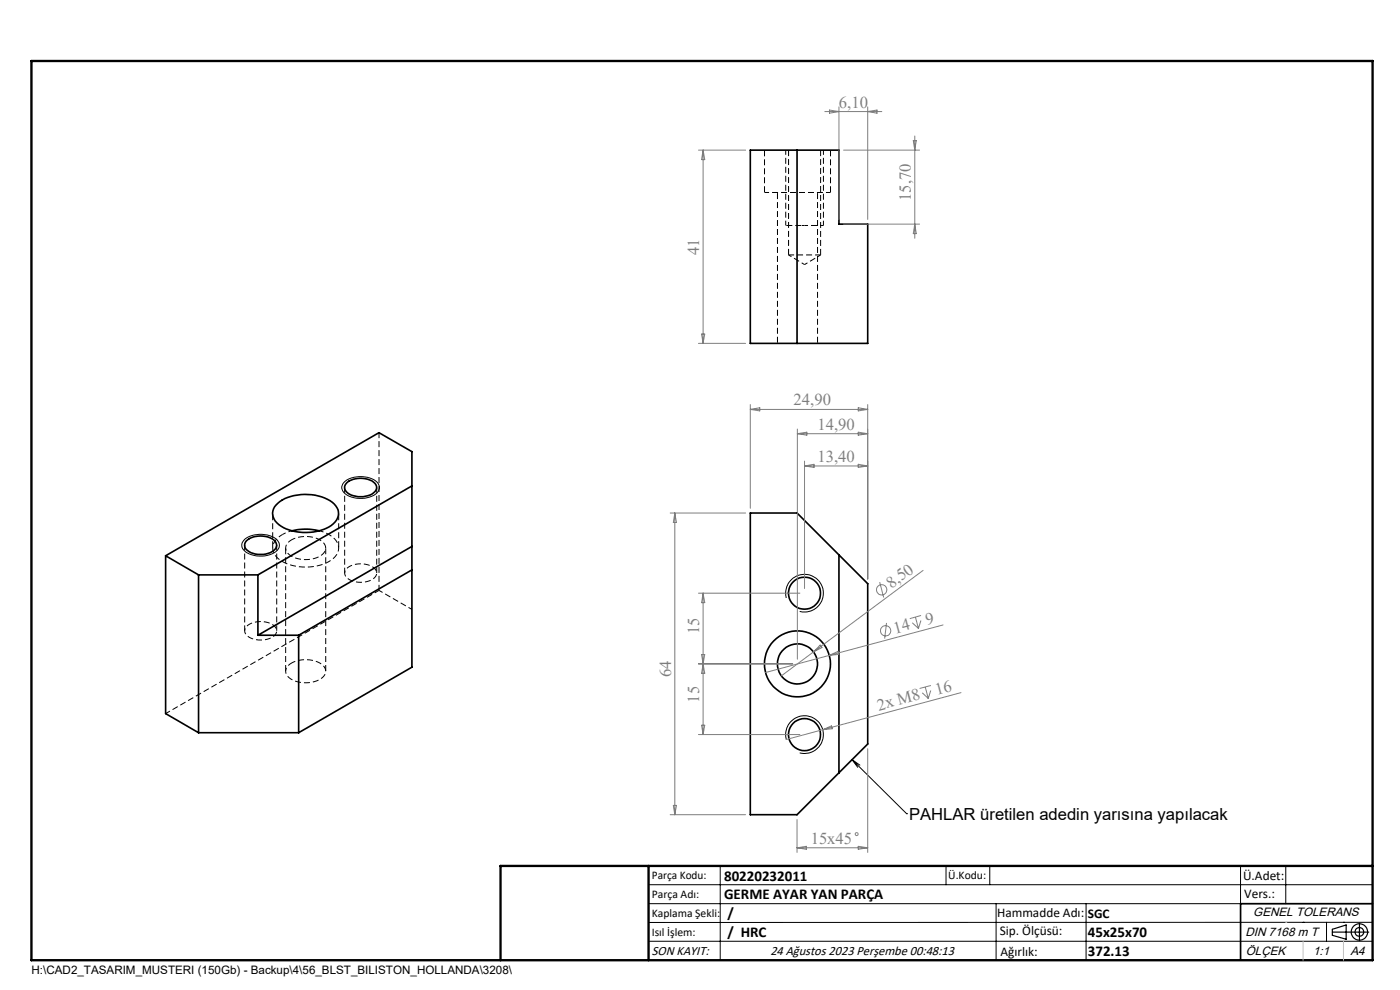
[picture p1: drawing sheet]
<svg xmlns="http://www.w3.org/2000/svg" width="297mm" height="210mm" viewBox="0 0 297 210" stroke-linecap="round" stroke-linejoin="round" font-family="sans-serif">
<path d="M167.3 54.1h6.8M80.4 91.8v33.4M51.9 115.6v18.2M73.1 103.4v18.2M58.7 133.8v-18.2M79.9 121.6v-18.2" fill="none" stroke="#000" stroke-width=".21" stroke-dasharray="1.3 .6" stroke-dashoffset=".1" stroke-linecap="butt"/>
<path d="M166.7 31.8v16M162.2 40.8h14M174.7 47.8v-16" fill="none" stroke="#000" stroke-width=".21" stroke-dasharray="1.3 .6" stroke-dashoffset=".3" stroke-linecap="butt"/>
<path d="M167.3 31.8v22.3M170.7 47.8h-.6M174.1 54.1v-22.3M60.6 116.3v26.1M69.1 142.4v-26.1" fill="none" stroke="#000" stroke-width=".21" stroke-dasharray="1.3 .6" stroke-linecap="butt"/>
<path d="M167.3 54.1l3.4 2M170.7 56.1l3.4-2M52.9 132.4a1.46 1.46 0 0 0-1 1.4 1.46 1.46 0 0 0 1 1.4 5 5 0 0 0 5.4-.5 1.41 1.41 0 0 0-.6-2.3 5.3 5.3 0 0 0-4.8 0M74.1 120.2a1.46 1.46 0 0 0-1 1.4 1.46 1.46 0 0 0 1 1.3 5 5 0 0 0 5.4-.4 1.41 1.41 0 0 0-.6-2.3 5.3 5.3 0 0 0-4.8 0" fill="none" stroke="#000" stroke-width=".21" stroke-dasharray="1.3 .6" stroke-dashoffset=".6" stroke-linecap="butt"/>
<path d="M162.2 31.8v9M164.9 40.8v32M170.1 47.8h-3.4M176.2 40.8v-9M173.4 72.8v-32" fill="none" stroke="#000" stroke-width=".21" stroke-dasharray="1.3 .6" stroke-dashoffset="-.1" stroke-linecap="butt"/>
<g fill="none" stroke="#000" stroke-width=".35">
<path d="M159.2 31.8h18.8v15.7h6.1v25.3h-24.9zM169.1 31.8v41M35.1 117.9l7 4M35.1 117.9l45.3-26.1 7 4v45.7l-24 13.9M35.1 117.9v33.5l7 4M52.2 114.8a4.9 4.9 0 0 1 6.1 0 1.44 1.44 0 0 1-.6 2.2 4.7 4.7 0 0 1-5.7-.7l-.1-1zM58.9 106.7a9.9 9.9 0 0 1 8.7-1.5 5.6 5.6 0 0 1 4.1 3 3.4 3.4 0 0 1-2.5 3.9 10.7 10.7 0 0 1-10-.8 2.74 2.74 0 0 1-.3-4.6zM61.9 112.6a12.1 12.1 0 0 1 5.8 0M73.5 102.5a4.8 4.8 0 0 1 6 0 1.41 1.41 0 0 1-.6 2.3 4.7 4.7 0 0 1-5.6-.8 1.21 1.21 0 0 1 .2-1.5zM87.4 103.1l-32.7 18.8M87.4 115.9l-32.7 18.9M159.2 108.8h9.9l15 15v34l-15 15h-9.9z"/>
<path d="M178 117.7v46.2M42.1 121.9v33.5M42.1 121.9h12.6M54.7 121.9v12.9M54.7 134.8h8.7M63.4 134.8v20.6M87.4 120.9l-24 13.9M42.1 155.4h21.3M291.2 191.7h-28v12"/>
<circle cx="170.7" cy="125.8" r="3.4"/>
<circle cx="169.2" cy="140.8" r="7"/>
<circle cx="169.2" cy="140.8" r="4.3"/>
<circle cx="170.7" cy="155.8" r="3.4"/>
</g>
<path d="M59.9 113.4a2.96 2.96 0 0 0-1.5 4.4 8.9 8.9 0 0 0 8.1 2.4 6.4 6.4 0 0 0 5.1-3 3.2 3.2 0 0 0-2.1-4l-1.7-.6M61.8 114.5a6.1 6.1 0 0 1 7 .8 1.83 1.83 0 0 1-1.2 2.8 6.2 6.2 0 0 1-6.5-.7 1.75 1.75 0 0 1 .7-2.9M80.4 125.2l7 4.1M61.8 140.6a1.82 1.82 0 0 0-1.2 1.7 1.82 1.82 0 0 0 1.1 1.8 6.1 6.1 0 0 0 7-.7 1.79 1.79 0 0 0-1-2.8 6.7 6.7 0 0 0-5.9 0" fill="none" stroke="#000" stroke-width=".21" stroke-dasharray="1.3 .6" stroke-dashoffset=".4" stroke-linecap="butt"/>
<path d="M174.7 47.8h-4M61.9 112.6l-2 .8" fill="none" stroke="#000" stroke-width=".21" stroke-dasharray="1.3 .6" stroke-dashoffset=".5" stroke-linecap="butt"/>
<path d="M80.4 125.2l-45.3 26.2" fill="none" stroke="#000" stroke-width=".21" stroke-dasharray="1.3 .6" stroke-dashoffset=".2" stroke-linecap="butt"/>
<path d="M57.8 108.9v7.4M71.8 116.3v-7.4" fill="none" stroke="#000" stroke-width=".21" stroke-dasharray="1.3 .6" stroke-dashoffset="-.2" stroke-linecap="butt"/>
<g fill="none" stroke="#808080" stroke-width=".21">
<path d="M148.2 31.8h10M149.2 31.8v41M149.2 31.8l.3 2.1h-.7zM175 23.7h12.1M176 23.3l2 .4-2 .3zM178 22.7v23.9M179 31.8h16.1M184.1 22.7v23.9M184.1 23.7l2-.4v.7zM193.7 29.8h.7l-.3 2zM194.1 28.8v21.7M179 47.5h16.1"/>
<path d="M194.1 47.5l.3 2.1h-.7zM148.2 72.8h10M148.8 70.9h.7l-.3 1.9zM159.2 85.8v22M159.2 86.8h24.9M159.2 86.8l2-.3v.7zM169.2 91v48.8M169.2 92h14.9M169.2 92l2-.3v.6zM170.7 97.8v27M170.7 98.8h13.4M170.7 98.8l2-.3v.7z"/>
<path d="M182.1 86.5l2 .3-2 .4zM182.1 91.7l2 .3-2 .3zM182.1 98.5l2 .3-2 .4zM184.1 85.8v37M142.2 108.8h16M143.2 108.8v64M143.2 108.8l.3 2h-.7zM148.2 125.8h21.5M148.8 138.8h.7l-.3 2zM149.2 125.8v30M149.2 125.8l.3 2h-.7zM172.6 138.3l-6.8 5.1"/>
<path d="M174 136.8l.4 .6-1.8 .9zM175.9 139l1.9-.8 .1 .6zM186.6 123.5l.9 3.2M188.1 132.1l-.4 3.4M193.5 132.1l1.3 1.2M194.2 130.9l.6 2.4M195.4 131.6l-.6 1.7M195.4 130.6l-2.4 .6M195.8 121l-23.2 17.3M200.1 132.6l-37.7 10.1M148.2 140.8h20M148.2 155.8h21.5"/>
<path d="M148.8 153.8h.7l-.3 2zM149.2 140.8l.3 2h-.7zM174.5 154.8l1.9-.8 .2 .6zM184.1 158.8v22M195.7 147l1.2 1.2M196.3 145.7l.6 2.5M197.4 146.5l-.5 1.7M197.5 145.4l-2.4 .6M203.9 146.9l-37.1 10M142.2 172.8h16M142.8 170.8h.7l-.3 2zM169.1 173.8v7"/>
<path d="M169.1 179.8h15M169.1 179.8l2-.3v.7zM182.1 179.5l2 .3-2 .4z"/>
<circle cx="187" cy="125.1" r="1.1"/>
<circle cx="187.9" cy="133.8" r="1.1"/>
<circle cx="181.7" cy="176.9" r=".31"/>
</g>
<g fill="none" stroke="#000" stroke-width=".21">
<path d="M52.1 114.3a5.9 5.9 0 0 1 6.7 .2 1.67 1.67 0 0 1-.7 2.8 5.6 5.6 0 0 1-6.6-.8l-.1-.3a1.67 1.67 0 0 1 .7-1.9zM73 102.3a5.7 5.7 0 0 1 7 0 1.65 1.65 0 0 1-.7 2.7 5.9 5.9 0 0 1-6.3-.5l-.3-.3a1.44 1.44 0 0 1 .3-1.9zM166.8 126.9a4 4 0 0 1 3.5-5.1 4 4 0 0 1 4.4 4.4 4 4 0 0 1-5 3.5M166.8 156.9a4 4 0 0 1 3.5-5.1 4 4 0 0 1 4.3 4.3 4 4 0 0 1-4.9 3.6M180.8 161.1l11.5 11.5M180.8 161.1l1.6 1.2M180.8 161.1l1.2 1.7M192.3 172.6h.1M137.6 187.7h153.6M137.6 191.7h153.6M137.6 199.7h153.6M152.8 183.7v20"/>
<path d="M200.7 183.7v4M210 183.7v4M211.3 191.7v12M230.4 191.7v12M263.2 183.7v20M272.8 183.7v8M276.4 195.6h.1M281.4 195.6v4.1M285 195.6h.1M291.2 195.6l-153.6 .1"/>
</g>
<g fill="none" stroke="#000" stroke-width=".25">
<path d="M282.6 197.7h7.8M282.6 197.1l3-.9v3l-3-.8zM288.4 195.8v3.8M106.2 203.7h185"/>
<circle cx="288.4" cy="197.7" r="1.74"/>
<circle cx="288.4" cy="197.7" r=".93"/>
</g>
<path d="M6.7 12.9h284.5v190.8h-284.5zM137.6 183.7v20M291.2 183.7h-185v20" fill="none" stroke="#000" stroke-width=".5"/>
<path d="M276.4 199.7v4M285 199.7v4" fill="none" stroke="#c0c0c0" stroke-width=".21"/>
<path d="M272.8 195.6h.1" fill="none" stroke="#c0c0c0" stroke-width=".25"/>
<g font-size="3.5" fill="#808080">
<text x="178" y="22.8">6,10</text>
<text x="193.2" y="42.6" transform="rotate(-90 193.2 42.6)">15,70</text>
<text x="148.3" y="54.1" transform="rotate(-90 148.3 54.1)">41</text>
<text x="168.4" y="86">24,90</text>
<text x="173.4" y="91.1">14,90</text>
<text x="173.4" y="98">13,40</text>
<text x="189.2" y="124.9" transform="rotate(-37 189.2 124.9)">8,50</text>
<text x="148.3" y="134.5" transform="rotate(-90 148.3 134.5)">15</text>
<text x="189.9" y="134.4" transform="rotate(-15 189.9 134.4)">14</text>
<text x="196.7" y="132.6" transform="rotate(-15 196.7 132.6)">9</text>
<text x="142.4" y="143.6" transform="rotate(-90 142.4 143.6)">64</text>
<text x="148.3" y="149" transform="rotate(-90 148.3 149)">15</text>
<text x="198.7" y="147.4" transform="rotate(-15 198.7 147.4)">16</text>
<text x="186.4" y="150.7" transform="rotate(-15 186.4 150.7)">2x M8</text>
<text x="172" y="179">15x45</text>
</g>
<text font-size="3.5" x="192.9" y="174">PAHLAR üretilen adedin yarısına yapılacak</text>
<g font-size="3.2">
<text x="153.6" y="190.8">GERME AYAR YAN PARÇA</text>
<text x="153.6" y="186.8">80220232011</text>
<text x="154.3" y="194.8">/</text>
<text x="154.3" y="198.8">/ HRC</text>
<text x="230.8" y="198.7">45x25x70</text>
<text x="230.8" y="202.8">372.13</text>
</g>
<g font-size="2.8">
<text x="263.7" y="186.7">Ü.Adet:</text>
<text x="263.9" y="190.5">Vers.:</text>
<text x="211.5" y="194.5">Hammadde Adı:</text>
<text x="230.8" y="194.7">SGC</text>
<text x="138.3" y="202.6">SON KAYIT:</text>
<text x="163.4" y="202.6">24 Ağustos 2023 Perşembe 00:48:13</text>
<text x="212.1" y="198.4">Sip. Ölçüsü:</text>
<text x="212.2" y="202.7">Ağırlık:</text>
</g>
<g font-size="2.6">
<text x="265.9" y="194.4">GENEL TOLERANS</text>
<text x="264.2" y="198.5">DIN 7168 m T</text>
<text x="264.3" y="202.6">ÖLÇEK</text>
<text x="278.5" y="202.6">1:1</text>
<text x="286.5" y="202.6">A4</text>
</g>
<g font-size="2.5">
<text x="138.3" y="186.4">Parça Kodu:</text>
<text x="138.3" y="190.5">Parça Adı:</text>
<text x="201.2" y="186.5">Ü.Kodu:</text>
<text x="138.3" y="194.5">Kaplama Şekli:</text>
<text x="138.3" y="198.6">Isıl İşlem:</text>
<text x="6.7" y="206.7">H:\CAD2_TASARIM_MUSTERI (150Gb) - Backup\4\56_BLST_BILISTON_HOLLANDA\3208\</text>
</g>
</svg>
